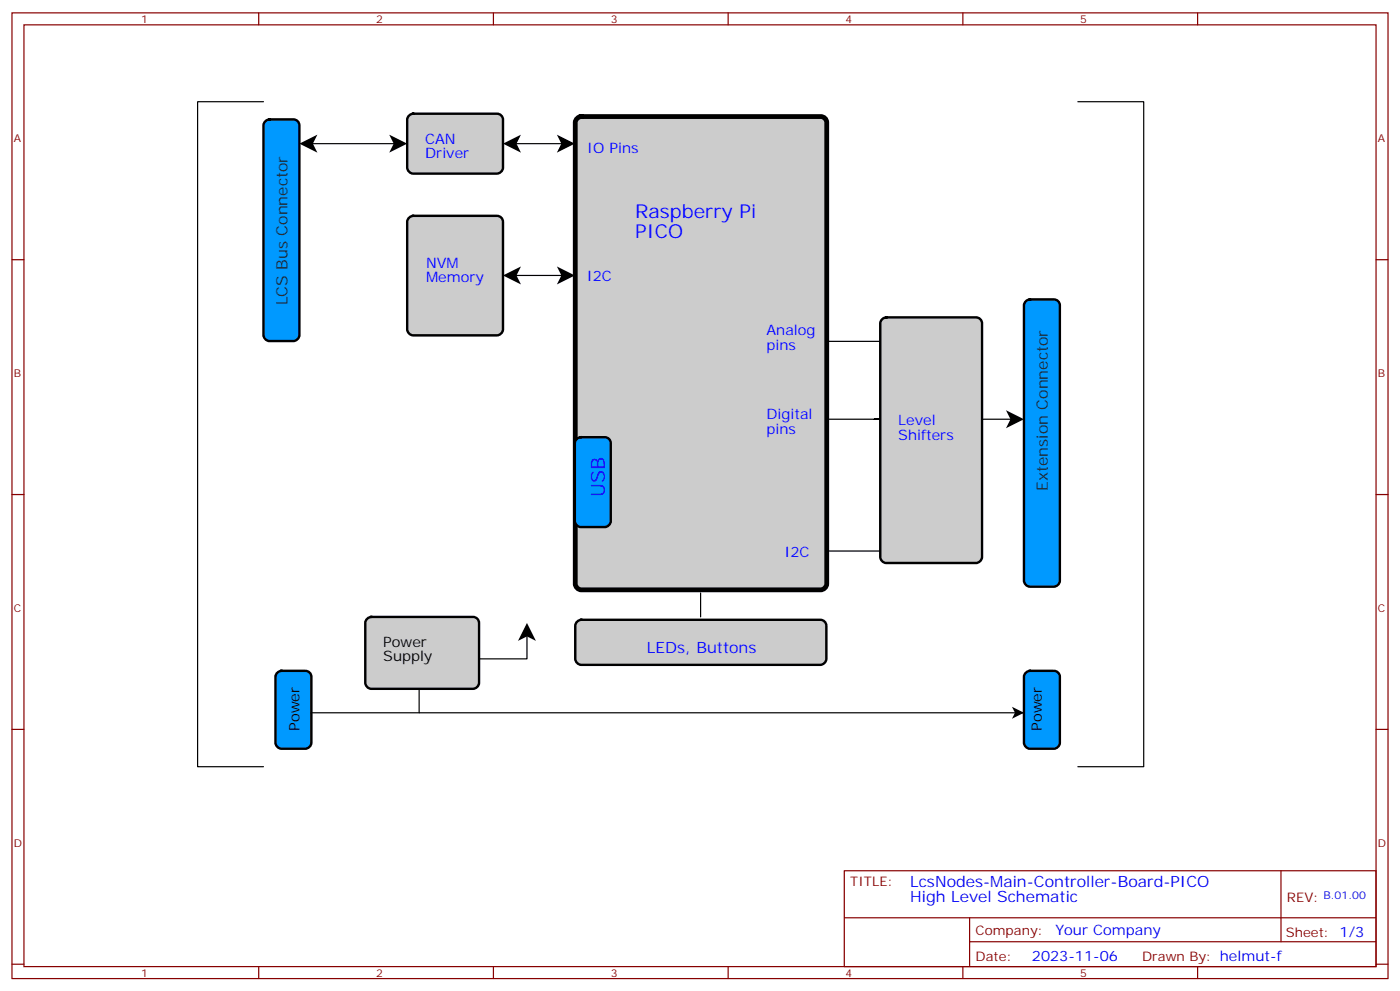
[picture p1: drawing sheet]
<svg xmlns="http://www.w3.org/2000/svg" width="412mm" height="292mm" viewBox="0 0 412 292" stroke-linecap="round" stroke-linejoin="round" font-family="sans-serif">
<path d="M108.2 182.2l1.2-.6h29.9a1.76 1.76 0 0 1 1.8 1.8v17.6a1.89 1.89 0 0 1-1.8 1.8h-29.9a1.89 1.89 0 0 1-1.8-1.8v-17.6z" fill="#ccc" stroke="#000" stroke-width=".71"/>
<g fill="#09f" stroke="#000" stroke-width=".71">
<path d="M302.2 198l1.2-.5h7a1.76 1.76 0 0 1 1.8 1.8v19.4a1.89 1.89 0 0 1-1.8 1.8h-7a1.89 1.89 0 0 1-1.8-1.8v-19.4z"/>
<path d="M81.7 198l1.2-.5h7.1a1.76 1.76 0 0 1 1.7 1.8v19.4a1.89 1.89 0 0 1-1.7 1.8h-7.1a1.89 1.89 0 0 1-1.8-1.8v-19.4z"/>
</g>
<path d="M120.5 64.1l1.2-.5h24.7a1.76 1.76 0 0 1 1.8 1.7v31.7a1.89 1.89 0 0 1-1.8 1.7h-24.7a1.89 1.89 0 0 1-1.8-1.7v-31.7z" fill="#ccc" stroke="#000" stroke-width=".71"/>
<path d="M302.2 88.7l1.2-.5h7a1.76 1.76 0 0 1 1.8 1.7v81.1a1.89 1.89 0 0 1-1.8 1.7h-7a1.89 1.89 0 0 1-1.8-1.7v-81.1z" fill="#09f" stroke="#000" stroke-width=".71"/>
<path d="M170 183l1.2-.5h70.5a1.76 1.76 0 0 1 1.7 1.8v9.7a1.89 1.89 0 0 1-1.7 1.8h-70.5a1.89 1.89 0 0 1-1.8-1.8v-9.7z" fill="#ccc" stroke="#000" stroke-width=".71"/>
<path d="M78.2 35.7l1.2-.5h7a1.76 1.76 0 0 1 1.8 1.7v61.8a1.89 1.89 0 0 1-1.8 1.7h-7a1.89 1.89 0 0 1-1.8-1.7v-61.8z" fill="#09f" stroke="#000" stroke-width=".71"/>
<path d="M120.5 34l1.2-.5h24.7a1.76 1.76 0 0 1 1.8 1.7v14.2a1.89 1.89 0 0 1-1.8 1.7h-24.7a1.89 1.89 0 0 1-1.8-1.7v-14.2z" fill="#ccc" stroke="#000" stroke-width=".71"/>
<path d="M170 34.8l1.2-.5h70.6a1.76 1.76 0 0 1 1.7 1.8v135.8a1.89 1.89 0 0 1-1.7 1.8h-70.6a1.89 1.89 0 0 1-1.8-1.8v-135.8z" fill="#ccc" stroke="#000" stroke-width="1.4"/>
<g fill="none" stroke="#870000" stroke-width=".35">
<path d="M3.5 3.8h405.4v284.3h-405.4zM7.1 7.3h398.2v277.3h-398.2zM76.2 3.8v3.5M145.3 3.8v3.5M214.5 3.8v3.5M283.6 3.8v3.5M352.8 3.8v3.5M3.5 76.5h3.6M405.3 76.5h3.6M3.5 145.6h3.6M405.3 145.6h3.6M3.5 214.8h3.6"/>
<path d="M405.3 214.8h3.6M248.7 256.4h156.6v28.2h-156.6zM377.3 256.4v20.9M248.7 270.2h156.5M285.6 277.3h119.6M285.6 270.2v14.1M3.5 283.9h3.6M76.2 284.6v3.5M145.3 284.6v3.5M214.5 284.6v3.5M283.6 284.6v3.5M352.8 284.6v3.5"/>
<path d="M405.3 283.9h3.6"/>
</g>
<path d="M259.9 94l1.2-.5h26.4a1.76 1.76 0 0 1 1.8 1.7v68.8a1.89 1.89 0 0 1-1.8 1.8h-26.4a1.89 1.89 0 0 1-1.8-1.8v-68.8z" fill="#ccc" stroke="#000" stroke-width=".71"/>
<path d="M169.9 129.2l1.2-.5h7.1a1.76 1.76 0 0 1 1.7 1.8v22.9a1.89 1.89 0 0 1-1.7 1.8h-7.1a1.89 1.89 0 0 1-1.8-1.8v-22.9z" fill="#09f" stroke="#000" stroke-width=".71"/>
<path d="M88.2 42.3l5.3-2.6-1.3 2.6 1.3 2.6zM114.7 39.7l5.2 2.6-5.2 2.6 1.3-2.6zM148.2 42.3l5.3-2.6-1.4 2.6 1.4 2.6zM164 39.7l5.3 2.6-5.3 2.6 1.4-2.6zM148.2 81.1l5.3-2.6-1.4 2.6 1.4 2.6zM164 78.5l5.3 2.6-5.3 2.6 1.4-2.6zM296.3 120.8l5.3 2.6-5.3 2.7 1.4-2.7zM155.2 183.4l2.7 5.3-2.7-1.3-2.6 1.3zM298.1 208.1l3.5 1.8-3.5 1.7 .9-1.7z" fill="#000"/>
<g fill="none" stroke="#000" stroke-width=".35">
<path d="M77.6 30h-19.4v195.7h19.4M317.5 30h19.4v195.7h-19.4M91.7 42.3h24.7M151.7 42.3h14.1M151.7 81.1h14.1M243.4 100.5h15.9M243.4 123.4h15.9M289.3 123.4h8.8M206.4 174.6v7M243.4 162.2h15.9M155.2 186.9v7.1h-14.1M91.7 209.9h209.9"/>
<path d="M123.5 202.8v7.1"/>
</g>
<g font-size="5.6" fill="#00f">
<text x="187.1" y="64.3">Raspberry Pi</text>
<text x="187.1" y="70">PICO</text>
<text x="178.2" y="146.4" transform="rotate(-90 178.2 146.4)">USB</text>
</g>
<g font-size="4.6" fill="#333">
<text x="84.7" y="89.9" transform="rotate(-90 84.7 89.9)">LCS Bus Connector</text>
<text x="308.7" y="144.6" transform="rotate(-90 308.7 144.6)">Extension Connector</text>
</g>
<g font-size="4.6" fill="#00f">
<text x="190.5" y="192.2">LEDs, Buttons</text>
<text x="268.1" y="261">LcsNodes-Main-Controller-Board-PICO</text>
<text x="268.1" y="265.6">High Level Schematic</text>
</g>
<g font-size="4.2" fill="#00f">
<text x="125.2" y="42.3">CAN</text>
<text x="125.2" y="46.5">Driver</text>
<text x="173" y="44.9">IO Pins</text>
<text x="125.5" y="78.8">NVM</text>
<text x="125.5" y="83.1">Memory</text>
<text x="172.9" y="82.9">I2C</text>
<text x="225.8" y="98.7">Analog</text>
<text x="225.8" y="103">pins</text>
<text x="225.8" y="123.4">Digital</text>
<text x="264.6" y="125.2">Level</text>
<text x="225.8" y="127.7">pins</text>
<text x="264.6" y="129.4">Shifters</text>
<text x="231.1" y="164">I2C</text>
<text x="310.9" y="275.2">Your Company</text>
<text x="304" y="283">2023-11-06</text>
</g>
<g font-size="4.2">
<text x="112.9" y="190.5">Power</text>
<text x="112.9" y="194.7">Supply</text>
<text x="88.2" y="215.2" transform="rotate(-90 88.2 215.2)">Power</text>
<text x="306.9" y="215.2" transform="rotate(-90 306.9 215.2)">Power</text>
</g>
<g font-size="3.9" fill="#800">
<text x="250.5" y="261">TITLE:</text>
<text x="379.1" y="265.6">REV:</text>
<text x="287.4" y="275.2">Company:</text>
<text x="378.7" y="275.8">Sheet: 1/3</text>
<text x="287.4" y="282.8">Date:</text>
<text x="336.4" y="282.9">Drawn By: helmut-f</text>
</g>
<g font-size="3.2" fill="#800">
<text x="41.6" y="6.8">1</text>
<text x="110.8" y="6.8">2</text>
<text x="179.9" y="6.8">3</text>
<text x="249.1" y="6.8">4</text>
<text x="318.2" y="6.8">5</text>
<text x="4.1" y="41.9">A</text>
<text x="405.9" y="41.9">A</text>
<text x="4.1" y="111">B</text>
<text x="405.9" y="111">B</text>
<text x="4.1" y="180.2">C</text>
<text x="405.9" y="180.2">C</text>
<text x="4.1" y="249.3">D</text>
<text x="405.9" y="249.3">D</text>
<text x="41.6" y="287.6">1</text>
<text x="110.8" y="287.6">2</text>
<text x="179.9" y="287.6">3</text>
<text x="249.1" y="287.6">4</text>
<text x="318.2" y="287.6">5</text>
</g>
<text font-size="3.2" fill="#00f" x="389.8" y="264.5">B.01.00</text>
</svg>
